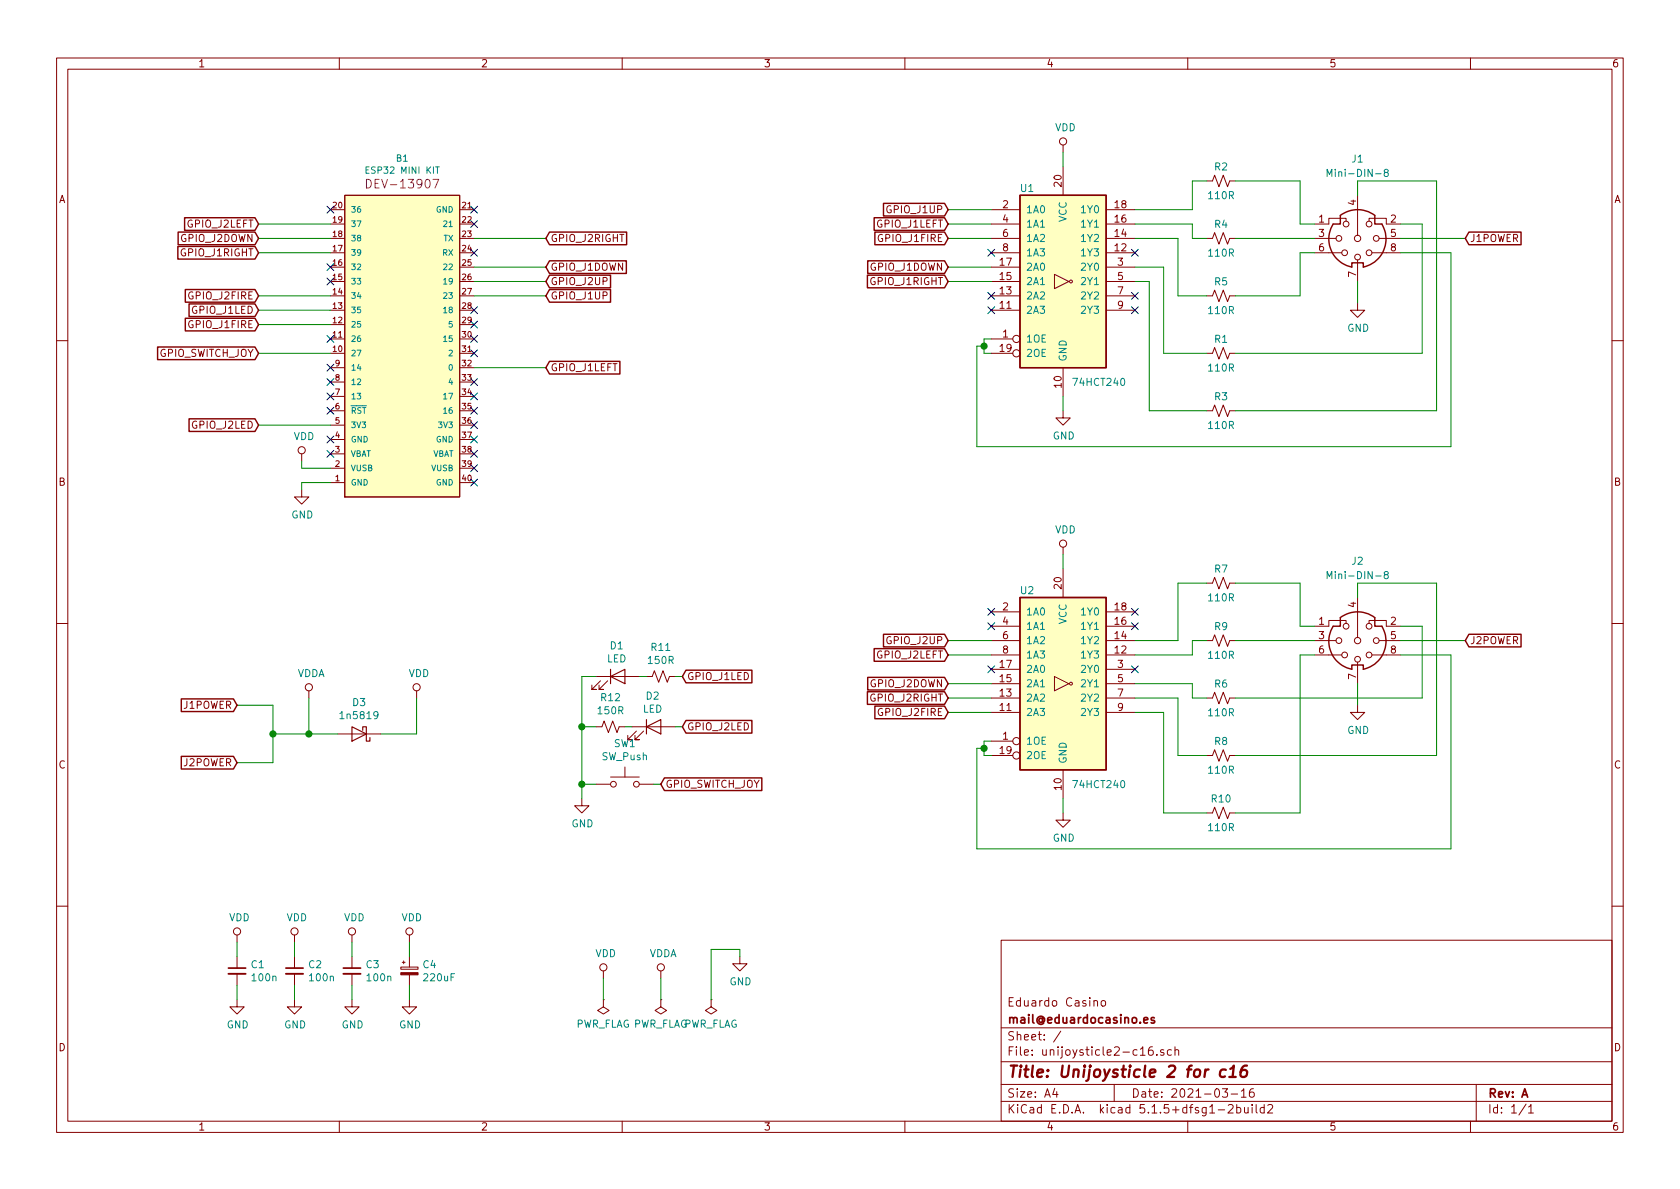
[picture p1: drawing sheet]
EESchema Schematic File Version 4
EELAYER 30 0
EELAYER END
$Descr A4 11693 8268
encoding utf-8
Sheet 1 1
Title "Unijoysticle 2 for c16"
Date "2021-03-16"
Rev "A"
Comp "mail@eduardocasino.es"
Comment1 "Eduardo Casino"
Comment2 ""
Comment3 ""
Comment4 ""
$EndDescr
Text GLabel 1800 1550 0    50   Input ~ 0
GPIO_J2LEFT
Text GLabel 1800 1650 0    50   Input ~ 0
GPIO_J2DOWN
Text GLabel 3800 1650 2    50   Input ~ 0
GPIO_J2RIGHT
Text GLabel 1800 2050 0    50   Input ~ 0
GPIO_J2FIRE
Text GLabel 1800 2150 0    50   Input ~ 0
GPIO_J1LED
Text GLabel 1800 2250 0    50   Input ~ 0
GPIO_J1FIRE
Text GLabel 1800 2450 0    50   Input ~ 0
GPIO_SWITCH_JOY
Text GLabel 1800 2950 0    50   Input ~ 0
GPIO_J2LED
Text GLabel 1800 1750 0    50   Input ~ 0
GPIO_J1RIGHT
Text GLabel 3800 1850 2    50   Input ~ 0
GPIO_J1DOWN
Text GLabel 3800 1950 2    50   Input ~ 0
GPIO_J2UP
Text GLabel 3800 2050 2    50   Input ~ 0
GPIO_J1UP
Text GLabel 3800 2550 2    50   Input ~ 0
GPIO_J1LEFT
Wire Wire Line
	1800 1550 2300 1550
Wire Wire Line
	2300 1650 1800 1650
Wire Wire Line
	1800 1750 2300 1750
Wire Wire Line
	1800 2050 2300 2050
Wire Wire Line
	2300 2150 1800 2150
Wire Wire Line
	1800 2250 2300 2250
Wire Wire Line
	1800 2450 2300 2450
Wire Wire Line
	1800 2950 2300 2950
Wire Wire Line
	3300 1650 3800 1650
Wire Wire Line
	3800 1850 3300 1850
Wire Wire Line
	3300 1950 3800 1950
Wire Wire Line
	3800 2050 3300 2050
Wire Wire Line
	3300 2550 3800 2550
$Comp
L power:GND #PWR0121
U 1 1
P 2100 3400
F 0 "#PWR0121" H 2100 3150 50  0001 C CNN
F 1 "GND" H 2105 3227 50  0000 C CNN
F 2 "" H 2100 3400 50  0001 C CNN
F 3 "" H 2100 3400 50  0001 C CNN
	1    2100 3400
	1    0    0    -1  
$EndComp
Wire Wire Line
	2100 3200 2100 3250
Wire Wire Line
	2100 3250 2300 3250
Wire Wire Line
	2300 3350 2100 3350
Wire Wire Line
	2100 3350 2100 3400
NoConn ~ 2300 1450
NoConn ~ 2300 1850
NoConn ~ 2300 1950
NoConn ~ 2300 2350
NoConn ~ 2300 2550
NoConn ~ 2300 2650
NoConn ~ 2300 2750
NoConn ~ 2300 2850
NoConn ~ 2300 3050
NoConn ~ 2300 3150
NoConn ~ 3300 1450
NoConn ~ 3300 1550
NoConn ~ 3300 1750
NoConn ~ 3300 2150
NoConn ~ 3300 2250
NoConn ~ 3300 2350
NoConn ~ 3300 2450
NoConn ~ 3300 2650
NoConn ~ 3300 2750
NoConn ~ 3300 2850
NoConn ~ 3300 2950
NoConn ~ 3300 3050
NoConn ~ 3300 3150
NoConn ~ 3300 3250
NoConn ~ 3300 3350
$Comp
L power:PWR_FLAG #FLG0101
U 1 1
P 4600 6950
F 0 "#FLG0101" H 4600 7025 50  0001 C CNN
F 1 "PWR_FLAG" H 4600 7123 50  0000 C CNN
F 2 "" H 4600 6950 50  0001 C CNN
F 3 "~" H 4600 6950 50  0001 C CNN
	1    4600 6950
	-1   0    0    1   
$EndComp
Wire Wire Line
	4600 6950 4600 6800
$Comp
L power:PWR_FLAG #FLG0103
U 1 1
P 4950 6950
F 0 "#FLG0103" H 4950 7025 50  0001 C CNN
F 1 "PWR_FLAG" H 4950 7123 50  0000 C CNN
F 2 "" H 4950 6950 50  0001 C CNN
F 3 "~" H 4950 6950 50  0001 C CNN
	1    4950 6950
	-1   0    0    1   
$EndComp
Wire Wire Line
	4950 6950 4950 6600
Wire Wire Line
	4950 6600 5150 6600
Wire Wire Line
	5150 6600 5150 6650
Text GLabel 4750 4700 2    50   Input ~ 0
GPIO_J1LED
Text GLabel 4750 5050 2    50   Input ~ 0
GPIO_J2LED
Text GLabel 4600 5450 2    50   Input ~ 0
GPIO_SWITCH_JOY
$Comp
L Switch:SW_Push SW1
U 1 1
P 4350 5450
F 0 "SW1" H 4350 5735 50  0000 C CNN
F 1 "SW_Push" H 4350 5644 50  0000 C CNN
F 2 "Button_Switch_THT:SW_Tactile_SPST_Angled_PTS645Vx39-2LFS" H 4350 5650 50  0001 C CNN
F 3 "~" H 4350 5650 50  0001 C CNN
	1    4350 5450
	1    0    0    -1  
$EndComp
$Comp
L Device:R_Small_US R11
U 1 1
P 4600 4700
F 0 "R11" V 4395 4700 50  0000 C CNN
F 1 "150R" V 4486 4700 50  0000 C CNN
F 2 "Resistor_THT:R_Axial_DIN0204_L3.6mm_D1.6mm_P7.62mm_Horizontal" H 4600 4700 50  0001 C CNN
F 3 "~" H 4600 4700 50  0001 C CNN
	1    4600 4700
	0    1    1    0   
$EndComp
$Comp
L Device:R_Small_US R12
U 1 1
P 4250 5050
F 0 "R12" V 4045 5050 50  0000 C CNN
F 1 "150R" V 4136 5050 50  0000 C CNN
F 2 "Resistor_THT:R_Axial_DIN0204_L3.6mm_D1.6mm_P7.62mm_Horizontal" H 4250 5050 50  0001 C CNN
F 3 "~" H 4250 5050 50  0001 C CNN
	1    4250 5050
	0    1    1    0   
$EndComp
$Comp
L Device:LED D1
U 1 1
P 4300 4700
F 0 "D1" H 4293 4916 50  0000 C CNN
F 1 "LED" H 4293 4825 50  0000 C CNN
F 2 "LED_THT:LED_D3.0mm" H 4300 4700 50  0001 C CNN
F 3 "~" H 4300 4700 50  0001 C CNN
	1    4300 4700
	1    0    0    -1  
$EndComp
$Comp
L Device:LED D2
U 1 1
P 4550 5050
F 0 "D2" H 4543 5266 50  0000 C CNN
F 1 "LED" H 4543 5175 50  0000 C CNN
F 2 "LED_THT:LED_D3.0mm" H 4550 5050 50  0001 C CNN
F 3 "~" H 4550 5050 50  0001 C CNN
	1    4550 5050
	1    0    0    -1  
$EndComp
$Comp
L power:GND #PWR0116
U 1 1
P 4050 5550
F 0 "#PWR0116" H 4050 5300 50  0001 C CNN
F 1 "GND" H 4055 5377 50  0000 C CNN
F 2 "" H 4050 5550 50  0001 C CNN
F 3 "" H 4050 5550 50  0001 C CNN
	1    4050 5550
	1    0    0    -1  
$EndComp
Wire Wire Line
	4700 4700 4750 4700
Wire Wire Line
	4700 5050 4750 5050
Wire Wire Line
	4450 4700 4500 4700
Wire Wire Line
	4350 5050 4400 5050
Wire Wire Line
	4150 5450 4050 5450
Wire Wire Line
	4050 5450 4050 5550
Wire Wire Line
	4150 5050 4050 5050
Wire Wire Line
	4050 5050 4050 5450
Wire Wire Line
	4150 4700 4050 4700
Wire Wire Line
	4050 4700 4050 5050
Connection ~ 4050 5050
Wire Wire Line
	4550 5450 4600 5450
Connection ~ 4050 5450
$Comp
L power:GND #PWR0101
U 1 1
P 7400 2850
F 0 "#PWR0101" H 7400 2600 50  0001 C CNN
F 1 "GND" H 7405 2677 50  0000 C CNN
F 2 "" H 7400 2850 50  0001 C CNN
F 3 "" H 7400 2850 50  0001 C CNN
	1    7400 2850
	1    0    0    -1  
$EndComp
Wire Wire Line
	7400 2750 7400 2850
Wire Wire Line
	6900 2350 6850 2350
Wire Wire Line
	6850 2350 6850 2400
Wire Wire Line
	6850 2450 6900 2450
Wire Wire Line
	6800 3100 6800 2400
Wire Wire Line
	6800 2400 6850 2400
Connection ~ 6850 2400
Wire Wire Line
	6850 2400 6850 2450
NoConn ~ 7900 2050
NoConn ~ 6900 2050
$Comp
L power:GND #PWR0103
U 1 1
P 9450 2100
F 0 "#PWR0103" H 9450 1850 50  0001 C CNN
F 1 "GND" H 9455 1927 50  0000 C CNN
F 2 "" H 9450 2100 50  0001 C CNN
F 3 "" H 9450 2100 50  0001 C CNN
	1    9450 2100
	1    0    0    -1  
$EndComp
Wire Wire Line
	6800 3100 10100 3100
Wire Wire Line
	7400 1150 7400 1050
$Comp
L Device:C_Small C1
U 1 1
P 1650 6750
F 0 "C1" H 1742 6796 50  0000 L CNN
F 1 "100n" H 1742 6705 50  0000 L CNN
F 2 "Capacitor_THT:C_Disc_D3.0mm_W1.6mm_P2.50mm" H 1650 6750 50  0001 C CNN
F 3 "~" H 1650 6750 50  0001 C CNN
	1    1650 6750
	1    0    0    -1  
$EndComp
$Comp
L power:GND #PWR0110
U 1 1
P 1650 6950
F 0 "#PWR0110" H 1650 6700 50  0001 C CNN
F 1 "GND" H 1655 6777 50  0000 C CNN
F 2 "" H 1650 6950 50  0001 C CNN
F 3 "" H 1650 6950 50  0001 C CNN
	1    1650 6950
	1    0    0    -1  
$EndComp
Wire Wire Line
	1650 6550 1650 6650
Wire Wire Line
	1650 6850 1650 6950
$Comp
L Device:C_Small C2
U 1 1
P 2050 6750
F 0 "C2" H 2142 6796 50  0000 L CNN
F 1 "100n" H 2142 6705 50  0000 L CNN
F 2 "Capacitor_THT:C_Disc_D3.0mm_W1.6mm_P2.50mm" H 2050 6750 50  0001 C CNN
F 3 "~" H 2050 6750 50  0001 C CNN
	1    2050 6750
	1    0    0    -1  
$EndComp
$Comp
L power:GND #PWR0112
U 1 1
P 2050 6950
F 0 "#PWR0112" H 2050 6700 50  0001 C CNN
F 1 "GND" H 2055 6777 50  0000 C CNN
F 2 "" H 2050 6950 50  0001 C CNN
F 3 "" H 2050 6950 50  0001 C CNN
	1    2050 6950
	1    0    0    -1  
$EndComp
Wire Wire Line
	2050 6550 2050 6650
Wire Wire Line
	2050 6850 2050 6950
$Comp
L power:GND #PWR0113
U 1 1
P 5150 6650
F 0 "#PWR0113" H 5150 6400 50  0001 C CNN
F 1 "GND" H 5155 6477 50  0000 C CNN
F 2 "" H 5150 6650 50  0001 C CNN
F 3 "" H 5150 6650 50  0001 C CNN
	1    5150 6650
	1    0    0    -1  
$EndComp
$Comp
L Device:C_Small C3
U 1 1
P 2450 6750
F 0 "C3" H 2542 6796 50  0000 L CNN
F 1 "100n" H 2542 6705 50  0000 L CNN
F 2 "Capacitor_THT:C_Disc_D3.0mm_W1.6mm_P2.50mm" H 2450 6750 50  0001 C CNN
F 3 "~" H 2450 6750 50  0001 C CNN
	1    2450 6750
	1    0    0    -1  
$EndComp
$Comp
L power:GND #PWR0115
U 1 1
P 2450 6950
F 0 "#PWR0115" H 2450 6700 50  0001 C CNN
F 1 "GND" H 2455 6777 50  0000 C CNN
F 2 "" H 2450 6950 50  0001 C CNN
F 3 "" H 2450 6950 50  0001 C CNN
	1    2450 6950
	1    0    0    -1  
$EndComp
Wire Wire Line
	2450 6550 2450 6650
Wire Wire Line
	2450 6850 2450 6950
$Comp
L power:GND #PWR0118
U 1 1
P 2850 6950
F 0 "#PWR0118" H 2850 6700 50  0001 C CNN
F 1 "GND" H 2855 6777 50  0000 C CNN
F 2 "" H 2850 6950 50  0001 C CNN
F 3 "" H 2850 6950 50  0001 C CNN
	1    2850 6950
	1    0    0    -1  
$EndComp
Wire Wire Line
	2850 6550 2850 6650
Wire Wire Line
	2850 6850 2850 6950
$Comp
L Device:CP_Small C4
U 1 1
P 2850 6750
F 0 "C4" H 2938 6796 50  0000 L CNN
F 1 "220uF" H 2938 6705 50  0000 L CNN
F 2 "Capacitor_THT_Custom:CP_Radial_L12.0mm_D8.0mm_P3.50mm_Horizontal" H 2850 6750 50  0001 C CNN
F 3 "~" H 2850 6750 50  0001 C CNN
	1    2850 6750
	1    0    0    -1  
$EndComp
Text GLabel 6600 1450 0    50   Input ~ 0
GPIO_J1UP
Text GLabel 6600 1850 0    50   Input ~ 0
GPIO_J1DOWN
Wire Wire Line
	6600 1450 6900 1450
Text GLabel 6600 1550 0    50   Input ~ 0
GPIO_J1LEFT
Text GLabel 6600 1950 0    50   Input ~ 0
GPIO_J1RIGHT
Wire Wire Line
	6600 1650 6900 1650
Text GLabel 6600 1650 0    50   Input ~ 0
GPIO_J1FIRE
$Comp
L SparkFun:ESP32_THING_W_ANT_KEEPOUT B1
U 1 1
P 2800 2450
F 0 "B1" H 2800 3810 45  0000 C CNN
F 1 "ESP32 MINI KIT" H 2800 3726 45  0000 C CNN
F 2 "Unijoysticle_MINIKIT:MH-ET_LIVE_MINIKIT_ESP32" H 2800 3650 20  0001 C CNN
F 3 "" H 2800 2450 50  0001 C CNN
F 4 "DEV-13907" H 2800 3631 60  0000 C CNN "Field4"
	1    2800 2450
	1    0    0    -1  
$EndComp
Text GLabel 10200 1650 2    50   Input ~ 0
J1POWER
Text GLabel 1650 4900 0    50   Input ~ 0
J1POWER
Text GLabel 1650 5300 0    50   Input ~ 0
J2POWER
Wire Wire Line
	1650 4900 1900 4900
Wire Wire Line
	1900 4900 1900 5100
Wire Wire Line
	1900 5300 1650 5300
Wire Wire Line
	1900 5100 2150 5100
Connection ~ 1900 5100
Wire Wire Line
	1900 5100 1900 5300
Wire Wire Line
	2150 4850 2150 5100
Connection ~ 2150 5100
Wire Wire Line
	2150 5100 2350 5100
$Comp
L power:VDD #PWR0102
U 1 1
P 2900 4850
F 0 "#PWR0102" H 2900 4700 50  0001 C CNN
F 1 "VDD" H 2917 5023 50  0000 C CNN
F 2 "" H 2900 4850 50  0001 C CNN
F 3 "" H 2900 4850 50  0001 C CNN
	1    2900 4850
	1    0    0    -1  
$EndComp
Wire Wire Line
	2650 5100 2900 5100
Wire Wire Line
	2900 5100 2900 4850
$Comp
L power:VDD #PWR0105
U 1 1
P 1650 6550
F 0 "#PWR0105" H 1650 6400 50  0001 C CNN
F 1 "VDD" H 1667 6723 50  0000 C CNN
F 2 "" H 1650 6550 50  0001 C CNN
F 3 "" H 1650 6550 50  0001 C CNN
	1    1650 6550
	1    0    0    -1  
$EndComp
$Comp
L power:VDD #PWR0107
U 1 1
P 2050 6550
F 0 "#PWR0107" H 2050 6400 50  0001 C CNN
F 1 "VDD" H 2067 6723 50  0000 C CNN
F 2 "" H 2050 6550 50  0001 C CNN
F 3 "" H 2050 6550 50  0001 C CNN
	1    2050 6550
	1    0    0    -1  
$EndComp
$Comp
L power:VDD #PWR0108
U 1 1
P 2450 6550
F 0 "#PWR0108" H 2450 6400 50  0001 C CNN
F 1 "VDD" H 2467 6723 50  0000 C CNN
F 2 "" H 2450 6550 50  0001 C CNN
F 3 "" H 2450 6550 50  0001 C CNN
	1    2450 6550
	1    0    0    -1  
$EndComp
$Comp
L power:VDD #PWR0109
U 1 1
P 2850 6550
F 0 "#PWR0109" H 2850 6400 50  0001 C CNN
F 1 "VDD" H 2867 6723 50  0000 C CNN
F 2 "" H 2850 6550 50  0001 C CNN
F 3 "" H 2850 6550 50  0001 C CNN
	1    2850 6550
	1    0    0    -1  
$EndComp
$Comp
L power:VDD #PWR0111
U 1 1
P 4200 6800
F 0 "#PWR0111" H 4200 6650 50  0001 C CNN
F 1 "VDD" H 4217 6973 50  0000 C CNN
F 2 "" H 4200 6800 50  0001 C CNN
F 3 "" H 4200 6800 50  0001 C CNN
	1    4200 6800
	1    0    0    -1  
$EndComp
$Comp
L power:PWR_FLAG #FLG0102
U 1 1
P 4200 6950
F 0 "#FLG0102" H 4200 7025 50  0001 C CNN
F 1 "PWR_FLAG" H 4200 7123 50  0000 C CNN
F 2 "" H 4200 6950 50  0001 C CNN
F 3 "~" H 4200 6950 50  0001 C CNN
	1    4200 6950
	-1   0    0    1   
$EndComp
Wire Wire Line
	4200 6800 4200 6950
$Comp
L power:VDD #PWR0114
U 1 1
P 7400 1050
F 0 "#PWR0114" H 7400 900 50  0001 C CNN
F 1 "VDD" H 7417 1223 50  0000 C CNN
F 2 "" H 7400 1050 50  0001 C CNN
F 3 "" H 7400 1050 50  0001 C CNN
	1    7400 1050
	1    0    0    -1  
$EndComp
$Comp
L power:VDD #PWR0119
U 1 1
P 2100 3200
F 0 "#PWR0119" H 2100 3050 50  0001 C CNN
F 1 "VDD" H 2117 3373 50  0000 C CNN
F 2 "" H 2100 3200 50  0001 C CNN
F 3 "" H 2100 3200 50  0001 C CNN
	1    2100 3200
	1    0    0    -1  
$EndComp
$Comp
L power:VDDA #PWR0122
U 1 1
P 2150 4850
F 0 "#PWR0122" H 2150 4700 50  0001 C CNN
F 1 "VDDA" H 2167 5023 50  0000 C CNN
F 2 "" H 2150 4850 50  0001 C CNN
F 3 "" H 2150 4850 50  0001 C CNN
	1    2150 4850
	1    0    0    -1  
$EndComp
$Comp
L power:VDDA #PWR0123
U 1 1
P 4600 6800
F 0 "#PWR0123" H 4600 6650 50  0001 C CNN
F 1 "VDDA" H 4617 6973 50  0000 C CNN
F 2 "" H 4600 6800 50  0001 C CNN
F 3 "" H 4600 6800 50  0001 C CNN
	1    4600 6800
	1    0    0    -1  
$EndComp
$Comp
L Device:D_Schottky D3
U 1 1
P 2500 5100
F 0 "D3" H 2500 4884 50  0000 C CNN
F 1 "1n5819" H 2500 4975 50  0000 C CNN
F 2 "Diode_THT:D_DO-41_SOD81_P7.62mm_Horizontal" H 2500 5100 50  0001 C CNN
F 3 "~" H 2500 5100 50  0001 C CNN
	1    2500 5100
	-1   0    0    1   
$EndComp
$Comp
L Device:R_Small_US R3
U 1 1
P 8500 2850
F 0 "R3" V 8400 2850 50  0000 C CNN
F 1 "110R" V 8600 2850 50  0000 C CNN
F 2 "Resistor_THT:R_Axial_DIN0204_L3.6mm_D1.6mm_P7.62mm_Horizontal" H 8500 2850 50  0001 C CNN
F 3 "~" H 8500 2850 50  0001 C CNN
	1    8500 2850
	0    1    1    0   
$EndComp
Wire Wire Line
	6600 1850 6900 1850
$Comp
L 74xx:74HCT240 U1
U 1 1
P 7400 1950
F 0 "U1" H 7150 2600 50  0000 C CNN
F 1 "74HCT240" H 7650 1250 50  0000 C CNN
F 2 "Package_DIP:DIP-20_W7.62mm_Socket" H 7400 1950 50  0001 C CNN
F 3 "https://assets.nexperia.com/documents/data-sheet/74HC_HCT240.pdf" H 7400 1950 50  0001 C CNN
	1    7400 1950
	1    0    0    -1  
$EndComp
Wire Wire Line
	6600 1550 6900 1550
Wire Wire Line
	6600 1950 6900 1950
NoConn ~ 6900 1750
NoConn ~ 6900 2150
NoConn ~ 7900 1750
NoConn ~ 7900 2150
$Comp
L Device:R_Small_US R1
U 1 1
P 8500 2450
F 0 "R1" V 8400 2450 50  0000 C CNN
F 1 "110R" V 8600 2450 50  0000 C CNN
F 2 "Resistor_THT:R_Axial_DIN0204_L3.6mm_D1.6mm_P7.62mm_Horizontal" H 8500 2450 50  0001 C CNN
F 3 "~" H 8500 2450 50  0001 C CNN
	1    8500 2450
	0    1    1    0   
$EndComp
$Comp
L Device:R_Small_US R4
U 1 1
P 8500 1650
F 0 "R4" V 8400 1650 50  0000 C CNN
F 1 "110R" V 8600 1650 50  0000 C CNN
F 2 "Resistor_THT:R_Axial_DIN0204_L3.6mm_D1.6mm_P7.62mm_Horizontal" H 8500 1650 50  0001 C CNN
F 3 "~" H 8500 1650 50  0001 C CNN
	1    8500 1650
	0    1    1    0   
$EndComp
$Comp
L Device:R_Small_US R2
U 1 1
P 8500 1250
F 0 "R2" V 8400 1250 50  0000 C CNN
F 1 "110R" V 8600 1250 50  0000 C CNN
F 2 "Resistor_THT:R_Axial_DIN0204_L3.6mm_D1.6mm_P7.62mm_Horizontal" H 8500 1250 50  0001 C CNN
F 3 "~" H 8500 1250 50  0001 C CNN
	1    8500 1250
	0    1    1    0   
$EndComp
$Comp
L Connector:Mini-DIN-8 J1
U 1 1
P 9450 1650
F 0 "J1" H 9450 1100 50  0000 C CNN
F 1 "Mini-DIN-8" H 9450 1200 50  0000 C CNN
F 2 "Connector_Mini_DIN:MiniDIN_8_male_edge" V 9440 1640 50  0001 C CNN
F 3 "http://service.powerdynamics.com/ec/Catalog17/Section%2011.pdf" V 9440 1640 50  0001 C CNN
	1    9450 1650
	-1   0    0    1   
$EndComp
Wire Wire Line
	7900 1450 8300 1450
Wire Wire Line
	8300 1450 8300 1250
Wire Wire Line
	8300 1250 8400 1250
Wire Wire Line
	8400 1650 8300 1650
Wire Wire Line
	8300 1650 8300 1550
Wire Wire Line
	8300 1550 7900 1550
Wire Wire Line
	7900 1650 8200 1650
Wire Wire Line
	8200 1650 8200 2050
Wire Wire Line
	8200 2050 8400 2050
Wire Wire Line
	7900 1850 8100 1850
Wire Wire Line
	8100 1850 8100 2450
Wire Wire Line
	8100 2450 8400 2450
Wire Wire Line
	7900 1950 8000 1950
Wire Wire Line
	8000 1950 8000 2850
Wire Wire Line
	8000 2850 8400 2850
Wire Wire Line
	9150 1550 9050 1550
Wire Wire Line
	9050 1550 9050 1250
Wire Wire Line
	9050 1250 8600 1250
Wire Wire Line
	9750 1550 9900 1550
Wire Wire Line
	9900 1550 9900 2450
Wire Wire Line
	9900 2450 8600 2450
Wire Wire Line
	10000 1250 10000 2850
Wire Wire Line
	10000 2850 8600 2850
Wire Wire Line
	9450 1950 9450 2100
Wire Wire Line
	9750 1750 10100 1750
Wire Wire Line
	10100 1750 10100 3100
Wire Wire Line
	9750 1650 10200 1650
Wire Wire Line
	8600 1650 9150 1650
$Comp
L Device:R_Small_US R5
U 1 1
P 8500 2050
F 0 "R5" V 8400 2050 50  0000 C CNN
F 1 "110R" V 8600 2050 50  0000 C CNN
F 2 "Resistor_THT:R_Axial_DIN0204_L3.6mm_D1.6mm_P7.62mm_Horizontal" H 8500 2050 50  0001 C CNN
F 3 "~" H 8500 2050 50  0001 C CNN
	1    8500 2050
	0    1    1    0   
$EndComp
Wire Wire Line
	9150 1750 9050 1750
Wire Wire Line
	9050 1750 9050 2050
Wire Wire Line
	9050 2050 8600 2050
Wire Wire Line
	10000 1250 9450 1250
Wire Wire Line
	9450 1250 9450 1350
$Comp
L power:GND #PWR0104
U 1 1
P 7400 5650
F 0 "#PWR0104" H 7400 5400 50  0001 C CNN
F 1 "GND" H 7405 5477 50  0000 C CNN
F 2 "" H 7400 5650 50  0001 C CNN
F 3 "" H 7400 5650 50  0001 C CNN
	1    7400 5650
	1    0    0    -1  
$EndComp
Wire Wire Line
	7400 5550 7400 5650
Wire Wire Line
	6900 5150 6850 5150
Wire Wire Line
	6850 5150 6850 5200
Wire Wire Line
	6850 5250 6900 5250
Wire Wire Line
	6800 5900 6800 5200
Wire Wire Line
	6800 5200 6850 5200
Connection ~ 6850 5200
Wire Wire Line
	6850 5200 6850 5250
$Comp
L power:GND #PWR0106
U 1 1
P 9450 4900
F 0 "#PWR0106" H 9450 4650 50  0001 C CNN
F 1 "GND" H 9455 4727 50  0000 C CNN
F 2 "" H 9450 4900 50  0001 C CNN
F 3 "" H 9450 4900 50  0001 C CNN
	1    9450 4900
	1    0    0    -1  
$EndComp
Wire Wire Line
	6800 5900 10100 5900
Wire Wire Line
	7400 3950 7400 3850
Wire Wire Line
	6600 4450 6900 4450
Text GLabel 10200 4450 2    50   Input ~ 0
J2POWER
$Comp
L power:VDD #PWR0117
U 1 1
P 7400 3850
F 0 "#PWR0117" H 7400 3700 50  0001 C CNN
F 1 "VDD" H 7417 4023 50  0000 C CNN
F 2 "" H 7400 3850 50  0001 C CNN
F 3 "" H 7400 3850 50  0001 C CNN
	1    7400 3850
	1    0    0    -1  
$EndComp
$Comp
L 74xx:74HCT240 U2
U 1 1
P 7400 4750
F 0 "U2" H 7150 5400 50  0000 C CNN
F 1 "74HCT240" H 7650 4050 50  0000 C CNN
F 2 "Package_DIP:DIP-20_W7.62mm_Socket" H 7400 4750 50  0001 C CNN
F 3 "https://assets.nexperia.com/documents/data-sheet/74HC_HCT240.pdf" H 7400 4750 50  0001 C CNN
	1    7400 4750
	1    0    0    -1  
$EndComp
Wire Wire Line
	6600 4750 6900 4750
$Comp
L Device:R_Small_US R8
U 1 1
P 8500 5250
F 0 "R8" V 8400 5250 50  0000 C CNN
F 1 "110R" V 8600 5250 50  0000 C CNN
F 2 "Resistor_THT:R_Axial_DIN0204_L3.6mm_D1.6mm_P7.62mm_Horizontal" H 8500 5250 50  0001 C CNN
F 3 "~" H 8500 5250 50  0001 C CNN
	1    8500 5250
	0    1    1    0   
$EndComp
$Comp
L Device:R_Small_US R9
U 1 1
P 8500 4450
F 0 "R9" V 8400 4450 50  0000 C CNN
F 1 "110R" V 8600 4450 50  0000 C CNN
F 2 "Resistor_THT:R_Axial_DIN0204_L3.6mm_D1.6mm_P7.62mm_Horizontal" H 8500 4450 50  0001 C CNN
F 3 "~" H 8500 4450 50  0001 C CNN
	1    8500 4450
	0    1    1    0   
$EndComp
$Comp
L Device:R_Small_US R7
U 1 1
P 8500 4050
F 0 "R7" V 8400 4050 50  0000 C CNN
F 1 "110R" V 8600 4050 50  0000 C CNN
F 2 "Resistor_THT:R_Axial_DIN0204_L3.6mm_D1.6mm_P7.62mm_Horizontal" H 8500 4050 50  0001 C CNN
F 3 "~" H 8500 4050 50  0001 C CNN
	1    8500 4050
	0    1    1    0   
$EndComp
$Comp
L Connector:Mini-DIN-8 J2
U 1 1
P 9450 4450
F 0 "J2" H 9450 3900 50  0000 C CNN
F 1 "Mini-DIN-8" H 9450 4000 50  0000 C CNN
F 2 "Connector_Mini_DIN:MiniDIN_8_male_edge" V 9440 4440 50  0001 C CNN
F 3 "http://service.powerdynamics.com/ec/Catalog17/Section%2011.pdf" V 9440 4440 50  0001 C CNN
	1    9450 4450
	-1   0    0    1   
$EndComp
Wire Wire Line
	9450 4750 9450 4900
Wire Wire Line
	10100 4550 10100 5900
$Comp
L Device:R_Small_US R6
U 1 1
P 8500 4850
F 0 "R6" V 8400 4850 50  0000 C CNN
F 1 "110R" V 8600 4850 50  0000 C CNN
F 2 "Resistor_THT:R_Axial_DIN0204_L3.6mm_D1.6mm_P7.62mm_Horizontal" H 8500 4850 50  0001 C CNN
F 3 "~" H 8500 4850 50  0001 C CNN
	1    8500 4850
	0    1    1    0   
$EndComp
Wire Wire Line
	9450 4050 9450 4150
Wire Wire Line
	9750 4550 10100 4550
Wire Wire Line
	9750 4450 10200 4450
$Comp
L Device:R_Small_US R10
U 1 1
P 8500 5650
F 0 "R10" V 8400 5650 50  0000 C CNN
F 1 "110R" V 8600 5650 50  0000 C CNN
F 2 "Resistor_THT:R_Axial_DIN0204_L3.6mm_D1.6mm_P7.62mm_Horizontal" H 8500 5650 50  0001 C CNN
F 3 "~" H 8500 5650 50  0001 C CNN
	1    8500 5650
	0    1    1    0   
$EndComp
Text GLabel 6600 4450 0    50   Input ~ 0
GPIO_J2UP
Text GLabel 6600 4750 0    50   Input ~ 0
GPIO_J2DOWN
Text GLabel 6600 4550 0    50   Input ~ 0
GPIO_J2LEFT
Text GLabel 6600 4850 0    50   Input ~ 0
GPIO_J2RIGHT
Text GLabel 6600 4950 0    50   Input ~ 0
GPIO_J2FIRE
Wire Wire Line
	6600 4550 6900 4550
NoConn ~ 6900 4650
NoConn ~ 7900 4650
Wire Wire Line
	6600 4850 6900 4850
Wire Wire Line
	6600 4950 6900 4950
NoConn ~ 6900 4250
NoConn ~ 6900 4350
NoConn ~ 7900 4250
NoConn ~ 7900 4350
Wire Wire Line
	7900 4550 8300 4550
Wire Wire Line
	8300 4550 8300 4450
Wire Wire Line
	8300 4450 8400 4450
Wire Wire Line
	7900 4450 8200 4450
Wire Wire Line
	8200 4450 8200 4050
Wire Wire Line
	8200 4050 8400 4050
Wire Wire Line
	7900 4750 8300 4750
Wire Wire Line
	8300 4750 8300 4850
Wire Wire Line
	8300 4850 8400 4850
Wire Wire Line
	7900 4850 8200 4850
Wire Wire Line
	8200 4850 8200 5250
Wire Wire Line
	8200 5250 8400 5250
Wire Wire Line
	7900 4950 8100 4950
Wire Wire Line
	8100 4950 8100 5650
Wire Wire Line
	8100 5650 8400 5650
Wire Wire Line
	9150 4550 9050 4550
Wire Wire Line
	9050 4550 9050 5650
Wire Wire Line
	9050 5650 8600 5650
Wire Wire Line
	8600 4450 9150 4450
Wire Wire Line
	8600 4050 9050 4050
Wire Wire Line
	9050 4050 9050 4350
Wire Wire Line
	9050 4350 9150 4350
Wire Wire Line
	8600 4850 9900 4850
Wire Wire Line
	9900 4850 9900 4350
Wire Wire Line
	9900 4350 9750 4350
Wire Wire Line
	9450 4050 10000 4050
Wire Wire Line
	10000 4050 10000 5250
Wire Wire Line
	10000 5250 8600 5250
$EndSCHEMATC
